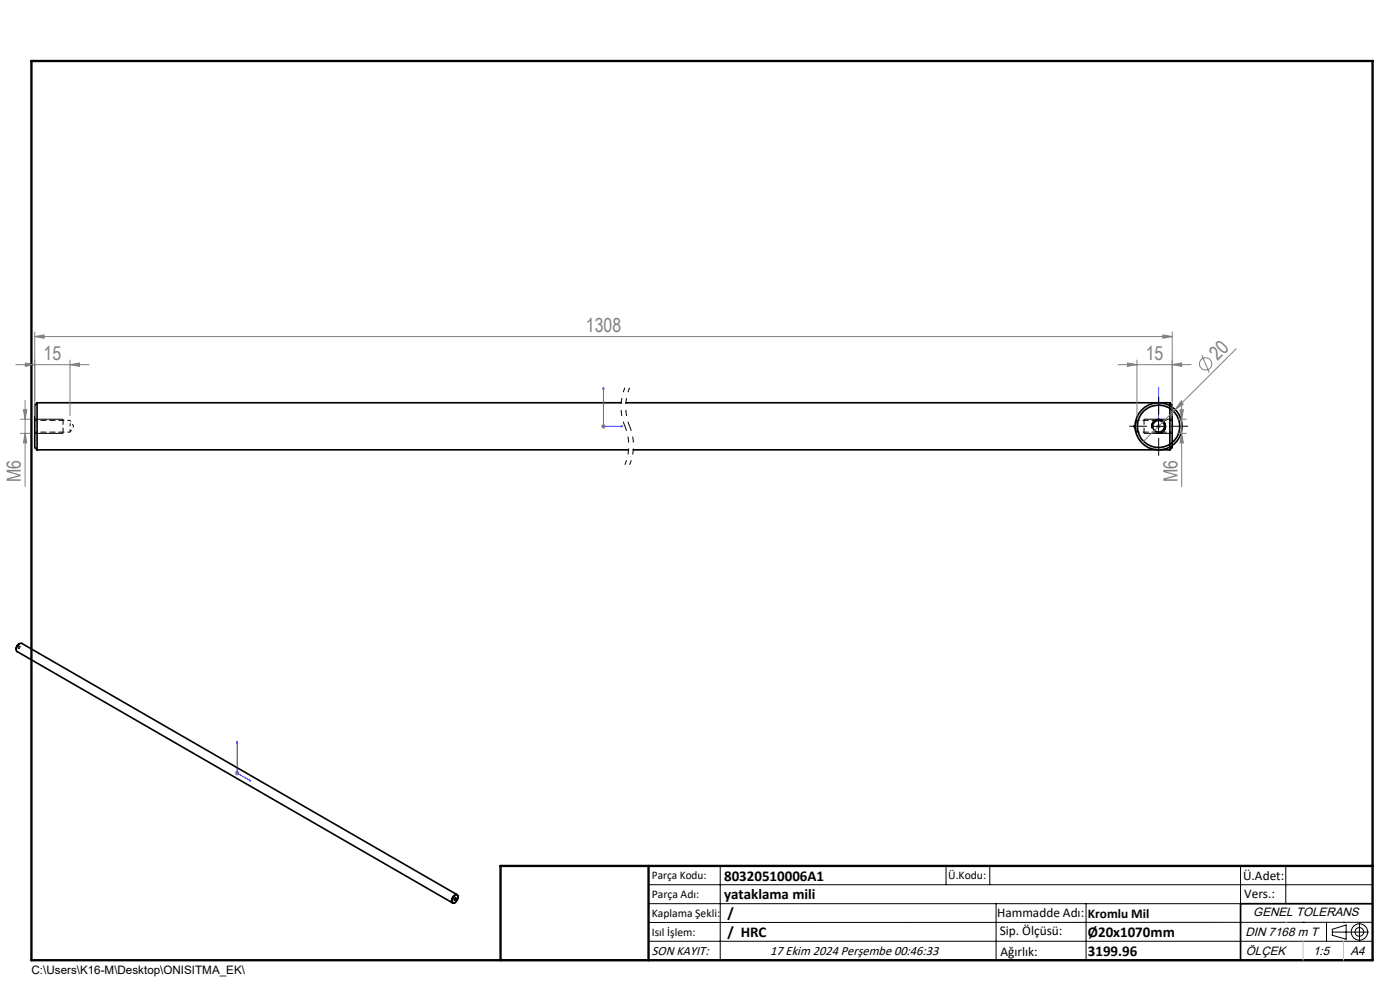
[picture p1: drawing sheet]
<svg xmlns="http://www.w3.org/2000/svg" width="297mm" height="210mm" viewBox="0 0 297 210" stroke-linecap="round" stroke-linejoin="round" font-family="sans-serif">
<g fill="none" stroke="#000" stroke-width=".35">
<path d="M7.9 85.4v10M7.9 85.4a1.24 1.24 0 0 0-.5 1.5v7.1a1.22 1.22 0 0 0 .5 1.4M7.9 95.4h125.4M7.9 85.4h123.9M132.8 85.4h115.4M134.3 95.4h113.9M248.2 85.4a1.24 1.24 0 0 1 .5 1.5v7.1a1.22 1.22 0 0 1-.5 1.4M248.2 85.4v10M4.1 136.6l-.5 .5-.2 .7M96.4 190.1a.5 .5 0 0 1 .7-.1 .5 .5 0 0 1 0 .8 .74 .74 0 0 1-1.1 .6 1.2 1.2 0 0 1 .4-1.3zM96.4 190.6l.2-.1a.19 .19 0 0 1 .1 .3 .19 .19 0 0 1-.3 0zM97 189.8l-92.4-53.3a1.16 1.16 0 0 0-1 1.7l92.4 53.3"/>
<path d="M97.2 190.4a.5 .5 0 0 0-.3-.6 .5 .5 0 0 0-.7 .2 .94 .94 0 0 0-.1 1.6l.5-.2M291.2 191.7h-28v12M106.2 203.7h185"/>
<circle cx="245.8" cy="90.4" r="5"/>
<circle cx="245.8" cy="90.4" r="4.5"/>
<circle cx="245.8" cy="90.4" r="1.26"/>
</g>
<path d="M241.2 89.2v2.5" fill="none" stroke="#000" stroke-width=".21" stroke-dasharray="1.3 .6" stroke-dashoffset=".3" stroke-linecap="butt"/>
<path d="M7.4 91.7h7.5M14.9 91.7l.7-1.3M14.9 89.2h-7.5M15.6 90.4l-.7-1.2M240.4 90.4l.8 1.3M241.2 91.7h7.5M241.2 89.2l-.8 1.2M248.7 89.2h-7.5" fill="none" stroke="#000" stroke-width=".21" stroke-dasharray="1.3 .6" stroke-dashoffset=".7" stroke-linecap="butt"/>
<path d="M14.9 90.4v-1.2M14.9 91.7v-1.3" fill="none" stroke="#000" stroke-width=".21" stroke-dasharray="1.3 .6" stroke-dashoffset=".6" stroke-linecap="butt"/>
<g fill="none" stroke="#808080" stroke-width=".21">
<path d="M3.4 77.4h15.5M5.4 77l2 .4-2 .3zM7.4 71.4l1.9-.4v.7zM7.4 70.4v17.8M7.4 71.4h241.3M14.9 77.4l2-.4v.7zM14.9 76.4v11.8M237.2 77.4h15.5M239.2 77l2 .4-2 .3zM241.2 76.4v11.8M246.7 71l2 .4-2 .3zM248.7 77.4l2-.4v.7z"/>
<path d="M248.7 70.4v17.8M255 75.3l1.5 3.7M262.3 74l-13 12.9M4.3 91.9h2M4.3 88.9h2M5 86.9h.7l-.4 2zM5.3 84.9v18.3M5.3 91.9l.4 2h-.7zM127.5 90.4h1M127.7 90.1l.7 .7M128 89.9v1M128.4 90.1l-.7 .7"/>
<path d="M245.3 90.4h1M245.4 90.1l.7 .7M245.8 89.9v1M246.1 90.1l-.7 .7M249.3 86.9l-7 7.1M249.7 91.9h2M249.7 88.9h2M250.3 86.9h.7l-.3 2zM250.5 85.2l.5 .5-1.7 1.2zM250.7 84.9v18.3M250.7 91.9l.3 2h-.7zM49.8 164h1"/>
<path d="M50 163.6l.7 .8M50.3 163.5v1M50.7 163.6l-.7 .8"/>
<circle cx="255.8" cy="77.2" r="1.3"/>
</g>
<path d="M132.6 82.2a10.6 10.6 0 0 0 0 8.2M132.6 90.4a10.6 10.6 0 0 1 0 8.2M133.6 82.2a10.6 10.6 0 0 0 0 8.2M133.6 90.4a10.6 10.6 0 0 1 0 8.2" fill="none" stroke="#000" stroke-width=".21" stroke-dasharray="6.3 1.3 1.3 1.3 1.3 1.3" stroke-dashoffset="5.3" stroke-linecap="butt"/>
<g fill="none" stroke="#000" stroke-width=".21">
<path d="M7.4 88.9h6M7.4 91.9h6M242.7 88.9h6M242.7 91.9h6M244.3 90.8a1.5 1.5 0 0 1 1.4-1.9 1.5 1.5 0 0 1 1.6 1.7 1.5 1.5 0 0 1-1.9 1.3M244.5 90.4h2.6M245.8 89.2v2.5M4 137.2v-.1a.24 .24 0 0 1 .3 .3 .24 .24 0 0 1-.4 .1zM96.5 190.5a.2 .2 0 0 1 .2 .1 .2 .2 0 0 1-.1 .3 .2 .2 0 0 1-.3-.1zM137.6 187.7h153.6M137.6 191.7h153.6M137.6 199.7h153.6"/>
<path d="M152.8 183.7v20M200.7 183.7v4M210 183.7v4M211.3 191.7v12M230.4 191.7v12M263.2 183.7v20M272.8 183.7v8M276.4 195.6h.1M281.4 195.6v4.1M282.6 197.7h7.8M282.6 197.1l3-.9v3l-3-.8zM285 195.6h.1"/>
<path d="M288.4 195.8v3.8M291.2 195.6l-153.6 .1"/>
<circle cx="288.4" cy="197.7" r="1.74"/>
<circle cx="288.4" cy="197.7" r=".93"/>
</g>
<path d="M128 82.1l.1 .4h-.2zM128 82.1v8.3h4.2M131.8 90.3l.4 .1-.4 .1zM245.8 90.3v.2zM245.8 82.1v.4v-.4M245.8 90.4h.1M245.8 82.1v8.3M50.3 157.2l.1 .4-.2-.1zM50.3 157.2v6.8l2.9 1.7M53 165.4l.2 .3-.2-.1z" fill="none" stroke="#00f" stroke-width=".21"/>
<path d="M243.3 90.4h-3.7M245.8 87.9v-3.7M245.8 92.9v3.8M248.3 90.4h3.8" fill="none" stroke="#000" stroke-width=".21" stroke-dasharray="15.2 1.3 1.3 1.3" stroke-linecap="butt"/>
<path d="M13.4 91.9v-3M242.7 88.9v3" fill="none" stroke="#000" stroke-width=".21" stroke-dasharray="1.3 .6" stroke-dashoffset=".1" stroke-linecap="butt"/>
<path d="M6.7 12.9h284.5v190.8h-284.5zM137.6 183.7v20M291.2 183.7h-185v20" fill="none" stroke="#000" stroke-width=".5"/>
<path d="M272.8 195.6h.1M276.4 199.7v4M285 199.7v4" fill="none" stroke="#c0c0c0" stroke-width=".21"/>
<g fill="#00f">
<path d="M53 165.4l.2 .3-.2-.1zM50.3 157.2l.1 .4-.2-.1zM131.8 90.3l.4 .1-.4 .1zM128 82.1l.1 .4h-.2z"/>
<path d="M245.8 90.3v.2zM245.8 82.1v.4z"/>
</g>
<g fill="#808080">
<path d="M250.5 85.2l.5 .5-1.7 1.2z"/>
<path d="M14.9 77.4l2-.4v.7zM5.4 77l2 .4-2 .3zM248.7 77.4l2-.4v.7zM239.2 77l2 .4-2 .3z"/>
<path d="M7.4 71.4l1.9-.4v.7zM246.7 71l2 .4-2 .3z"/>
<path d="M5.3 91.9l.4 2h-.7zM5 86.9h.7l-.4 2zM250.7 91.9l.3 2h-.7zM250.3 86.9h.7l-.3 2z"/>
</g>
<g font-size="4.1" fill="#808080">
<text x="124.3" y="70.5">1308</text>
<text x="9.2" y="76.4">15</text>
<text x="243.1" y="76.4">15</text>
<text x="258.3" y="76.6" transform="rotate(-45 258.3 76.6)">20</text>
<text x="4.4" y="102.2" transform="rotate(-90 4.4 102.2)">M6</text>
<text x="249.8" y="102.3" transform="rotate(-90 249.8 102.3)">M6</text>
</g>
<g font-size="3.2">
<text x="153.6" y="190.8">yataklama mili</text>
<text x="153.6" y="186.8">80320510006A1</text>
<text x="154.3" y="194.8">/</text>
<text x="154.3" y="198.8">/ HRC</text>
<text x="230.8" y="198.7">Ø20x1070mm</text>
<text x="230.8" y="202.8">3199.96</text>
</g>
<g font-size="2.8">
<text x="263.7" y="186.7">Ü.Adet:</text>
<text x="263.9" y="190.5">Vers.:</text>
<text x="211.5" y="194.5">Hammadde Adı:</text>
<text x="230.8" y="194.7">Kromlu Mil</text>
<text x="138.3" y="202.6">SON KAYIT:</text>
<text x="163.4" y="202.6">17 Ekim 2024 Perşembe 00:46:33</text>
<text x="212.1" y="198.4">Sip. Ölçüsü:</text>
<text x="212.2" y="202.7">Ağırlık:</text>
</g>
<g font-size="2.6">
<text x="265.9" y="194.4">GENEL TOLERANS</text>
<text x="264.2" y="198.5">DIN 7168 m T</text>
<text x="264.3" y="202.6">ÖLÇEK</text>
<text x="278.5" y="202.6">1:5</text>
<text x="286.5" y="202.6">A4</text>
</g>
<g font-size="2.5">
<text x="138.3" y="186.4">Parça Kodu:</text>
<text x="138.3" y="190.5">Parça Adı:</text>
<text x="201.2" y="186.5">Ü.Kodu:</text>
<text x="138.3" y="194.5">Kaplama Şekli:</text>
<text x="138.3" y="198.6">Isıl İşlem:</text>
<text x="6.7" y="206.7">C:\Users\K16-M\Desktop\ONISITMA_EK\</text>
</g>
</svg>
